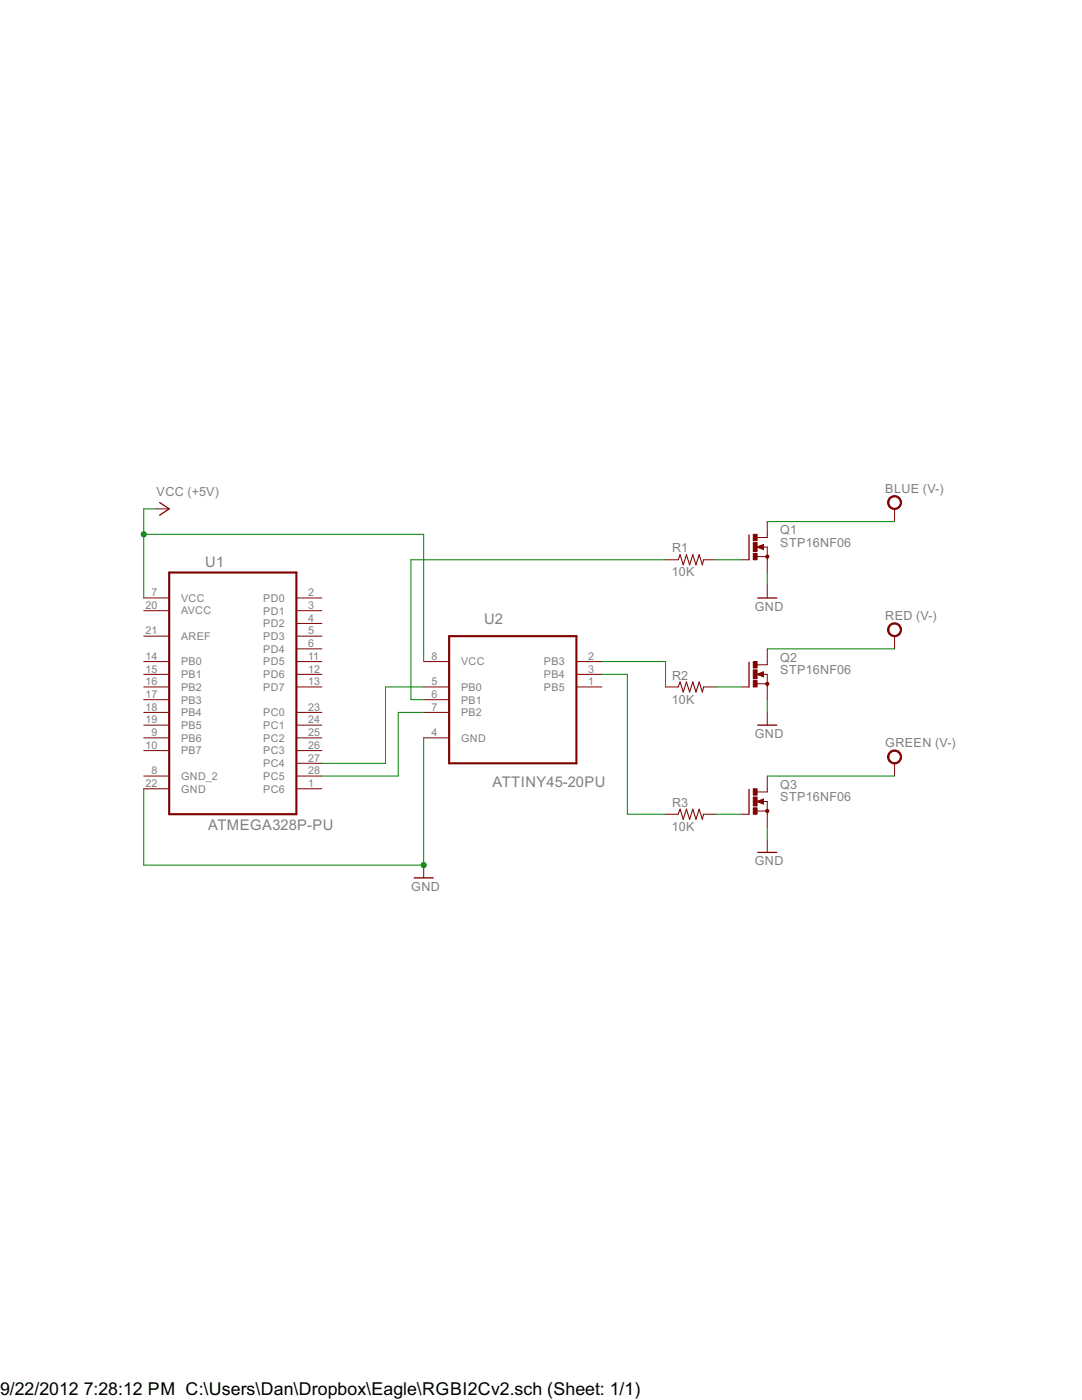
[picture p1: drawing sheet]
<svg xmlns="http://www.w3.org/2000/svg" width="216mm" height="279mm" viewBox="0 0 216 279" stroke-linecap="round" stroke-linejoin="round" font-family="sans-serif">
<g fill="none" stroke="#800000" stroke-width=".2">
<path d="M28.7 119.3h5.1M31.2 101.6h2.6M59.1 119.3h5.1M132.8 111.7h2.5M140.4 111.7h2.5M148 111.7h1.5M151.1 111.1h2M151.1 109.2l1.2-.5v1zM152.2 109.2h.9v5.1M153.1 104.1v3.2h-2M153.1 116.8v2.5M178.5 101.6v2.5"/>
<path d="M28.7 121.9h5.1M28.7 127h5.1M28.7 132h5.1M28.7 134.6h5.1M28.7 137.1h5.1M28.7 139.6h5.1M59.1 121.9h5.1M59.1 127h5.1M59.1 132h5.1M59.1 134.6h5.1M59.1 137.1h5.1M59.1 124.4h5.1"/>
<path d="M59.1 129.5h5.1M84.5 132h5.1M84.5 137.1h5.1M84.5 139.6h5.1M115 132h5.1M115 134.6h5.1M115 137.1h5.1M132.8 137.1h2.5M140.4 137.1h2.5M148 137.1h1.5M151.1 134.6l1.2-.5v1zM151.1 136.5h2"/>
<path d="M152.2 134.6h.9v5M153.1 129.5v3.2h-2M178.5 127v2.5M28.7 142.2h5.1M28.7 144.7h5.1M28.7 147.3h5.1M28.7 149.8h5.1M28.7 154.9h5.1M28.7 157.4h5.1M59.1 142.2h5.1M59.1 144.7h5.1M59.1 147.3h5.1"/>
<path d="M59.1 149.8h5.1M59.1 154.9h5.1M59.1 157.4h5.1M59.1 152.3h5.1M84.5 142.2h5.1M84.5 147.3h5.1M151.1 160l1.2-.6v1.1zM152.2 160h.9v5M153.1 142.2v2.5M153.1 154.9v3.2h-2M178.5 152.3v2.6M84.5 172.7v2.5"/>
<path d="M132.8 162.5h2.5M140.4 162.5h2.5M148 162.5h1.5M151.1 161.9h2M153.1 167.6v2.5"/>
</g>
<path d="M33.8 114.3h25.3v48.2h-25.3zM89.6 127h25.4v25.3h-25.4z" fill="none" stroke="#800000" stroke-width=".42"/>
<path d="M31.9 100.3l1.9 1.3-1.9 1.2M149.5 106.8v4.9M151.2 119.3h3.8M149.5 132.2v4.9M149.5 157.5v5M151.2 144.7h3.8M82.6 175.2h3.8M151.2 170.1h3.8" fill="none" stroke="#800000" stroke-width=".25"/>
<path d="M152.2 108.9l-.9 .3 .9 .2v-.2h-.2M152.2 134.3l-.9 .3 .9 .2v-.2h-.2M152.2 159.7l-.9 .3 .9 .2v-.2h-.2" fill="none" stroke="#800000" stroke-width=".32"/>
<g fill="#800000" stroke="#800000" stroke-width=".2">
<path d="M152.9 136.2h.4l.1 .3-.1 .2h-.4z" fill-rule="evenodd"/>
<path d="M177.5 99.3a1.4 1.4 0 0 1 2.2 .3 1.4 1.4 0 0 1-.8 2 1.4 1.4 0 0 1-1.8-1.3h.3a1.15 1.15 0 0 1 1.6-1.1 1.15 1.15 0 0 1 .2 1.9 1.15 1.15 0 0 1-1.8-.5v-.3h-.3z" fill-rule="evenodd"/>
<path d="M177.5 124.7a1.39 1.39 0 0 1 2.2 .3 1.39 1.39 0 0 1-.8 2 1.39 1.39 0 0 1-1.8-1.3h.3a1.15 1.15 0 0 1 1.6-1.1 1.15 1.15 0 0 1 .3 1.9 1.15 1.15 0 0 1-1.9-.5v-.3h-.3z" fill-rule="evenodd"/>
<path d="M177.5 150.1a1.39 1.39 0 0 1 2.2 .3 1.39 1.39 0 0 1-.8 2 1.39 1.39 0 0 1-1.8-1.3h.3a1.15 1.15 0 0 1 1.6-1.1 1.15 1.15 0 0 1 .2 1.9 1.15 1.15 0 0 1-1.8-.5v-.3h-.3z" fill-rule="evenodd"/>
<circle cx="153.1" cy="111.1" r=".32"/>
<circle cx="153.1" cy="161.9" r=".33"/>
</g>
<g fill="#800000" stroke="#800000" stroke-width=".2">
<path d="M150.3 110.4h.8v1.3h-.8z"/>
<path d="M150.3 106.6h.8v1.3h-.8z"/>
<path d="M150.3 108.3h.8v1.8h-.8z"/>
<path d="M150.3 135.8h.8v1.3h-.8z"/>
<path d="M150.3 132h.8v1.3h-.8z"/>
<path d="M150.3 133.7h.8v1.8h-.8z"/>
<path d="M150.3 161.2h.8v1.3h-.8z"/>
<path d="M150.3 157.4h.8v1.3h-.8z"/>
<path d="M150.3 159.1h.8v1.7h-.8z"/>
</g>
<path d="M135.3 111.7l.4-1 .6 2 .7-2 .6 2 .6-2 .7 2 .6-2 .6 2 .3-1M135.3 137.1l.4-1 .6 2 .7-2 .6 2 .6-2 .7 2 .6-2 .6 2 .3-1M135.3 162.5l.4-1 .6 2 .7-2 .6 2 .6-2 .7 2 .6-2 .6 2 .3-1" fill="none" stroke="#800000" stroke-width=".21"/>
<g fill="none" stroke="#008000" stroke-width=".2">
<path d="M28.7 106.6h55.8v25.4M31.2 101.6h-2.5v17.7M132.8 111.7h-50.8v27.9h2.5M142.9 111.7h5.1M153.1 114.3v2.5M153.1 104.1h25.4M84.5 137.1h-7.6v15.2h-12.7M120.1 134.6h5.1v27.9h7.6M120.1 132h12.7v5.1M142.9 137.1h5.1M153.1 139.6v2.6M153.1 129.5h25.4"/>
<path d="M84.5 142.2h-5v12.7h-15.3M84.5 147.3v25.4h-55.8v-15.3M153.1 154.9h25.4M142.9 162.5h5.1M153.1 165v2.6"/>
</g>
<g fill="#008000" stroke="#008000" stroke-width=".2">
<circle cx="84.5" cy="172.7" r=".51"/>
<circle cx="28.7" cy="106.6" r=".51"/>
</g>
<g font-size="4">
<text x="0" y="278.4">9/22/2012</text>
<text x="16.7" y="278.4">7:28:12 PM C:\Users\Dan\Dropbox\Eagle\RGBI2Cv2.sch (Sheet: 1/1)</text>
</g>
<g font-size="3.3" fill="#808080">
<text x="40.9" y="113.1">U1</text>
<text x="96.6" y="124.5">U2</text>
<text x="98.3" y="157.1">ATTINY45-20PU</text>
<text x="41.5" y="165.6">ATMEGA328P-PU</text>
</g>
<g font-size="2.8" fill="#808080">
<text x="31.3" y="99">VCC (+5V)</text>
<text x="176.6" y="98.4">BLUE (V-)</text>
<text x="155.7" y="106.6">Q1</text>
<text x="134.1" y="110.2">R1</text>
<text x="155.7" y="109.2">STP16NF06</text>
<text x="134.1" y="115">10K</text>
<text x="150.6" y="121.9">GND</text>
<text x="176.6" y="123.8">RED (V-)</text>
<text x="134.1" y="135.6">R2</text>
<text x="155.7" y="134.6">STP16NF06</text>
<text x="155.7" y="132">Q2</text>
<text x="134.1" y="140.4">10K</text>
<text x="150.6" y="147.3">GND</text>
<text x="176.6" y="149.2">GREEN (V-)</text>
<text x="134.1" y="161">R3</text>
<text x="155.7" y="160">STP16NF06</text>
<text x="155.7" y="157.4">Q3</text>
<text x="134.1" y="165.8">10K</text>
<text x="150.6" y="172.6">GND</text>
<text x="82" y="177.7">GND</text>
</g>
<g font-size="2.4" fill="#808080">
<text x="30.2" y="119">7</text>
<text x="61.5" y="119">2</text>
<text x="29" y="121.5">20</text>
<text x="36.1" y="120.1">VCC</text>
<text x="36.1" y="122.6">AVCC</text>
<text x="52.5" y="120.1">PD0</text>
<text x="52.5" y="122.6">PD1</text>
<text x="52.5" y="125.2">PD2</text>
<text x="61.5" y="121.5">3</text>
<text x="61.5" y="124.1">4</text>
<text x="29" y="126.6">21</text>
<text x="29" y="131.7">14</text>
<text x="36.1" y="127.7">AREF</text>
<text x="52.5" y="127.7">PD3</text>
<text x="52.5" y="130.3">PD4</text>
<text x="61.5" y="126.6">5</text>
<text x="61.5" y="129.1">6</text>
<text x="61.5" y="131.7">11</text>
<text x="86.1" y="131.7">8</text>
<text x="117.3" y="131.7">2</text>
<text x="29" y="134.2">15</text>
<text x="29" y="136.8">16</text>
<text x="36.1" y="132.8">PB0</text>
<text x="36.1" y="135.3">PB1</text>
<text x="36.1" y="137.9">PB2</text>
<text x="52.5" y="132.8">PD5</text>
<text x="52.5" y="135.3">PD6</text>
<text x="52.5" y="137.9">PD7</text>
<text x="61.5" y="134.2">12</text>
<text x="61.5" y="136.8">13</text>
<text x="86.1" y="136.8">5</text>
<text x="92" y="132.8">VCC</text>
<text x="92" y="137.9">PB0</text>
<text x="108.5" y="132.8">PB3</text>
<text x="108.5" y="135.3">PB4</text>
<text x="108.5" y="137.9">PB5</text>
<text x="117.3" y="134.2">3</text>
<text x="117.3" y="136.8">1</text>
<text x="29" y="139.3">17</text>
<text x="29" y="141.8">18</text>
<text x="36.1" y="140.4">PB3</text>
<text x="36.1" y="142.9">PB4</text>
<text x="52.5" y="142.9">PC0</text>
<text x="61.5" y="141.8">23</text>
<text x="86.1" y="139.3">6</text>
<text x="86.1" y="141.8">7</text>
<text x="92" y="140.4">PB1</text>
<text x="92" y="142.9">PB2</text>
<text x="29" y="144.4">19</text>
<text x="29" y="149.4">10</text>
<text x="30.2" y="146.9">9</text>
<text x="36.1" y="145.5">PB5</text>
<text x="36.1" y="148">PB6</text>
<text x="52.5" y="145.5">PC1</text>
<text x="52.5" y="148">PC2</text>
<text x="61.5" y="144.4">24</text>
<text x="61.5" y="146.9">25</text>
<text x="61.5" y="149.4">26</text>
<text x="86.1" y="146.9">4</text>
<text x="92" y="148">GND</text>
<text x="30.2" y="154.5">8</text>
<text x="36.1" y="150.6">PB7</text>
<text x="36.1" y="155.6">GND_2</text>
<text x="52.5" y="150.6">PC3</text>
<text x="52.5" y="153.1">PC4</text>
<text x="52.5" y="155.6">PC5</text>
<text x="61.5" y="152">27</text>
<text x="61.5" y="154.5">28</text>
<text x="29" y="157.1">22</text>
<text x="36.1" y="158.2">GND</text>
<text x="52.5" y="158.2">PC6</text>
<text x="61.5" y="157.1">1</text>
</g>
</svg>
